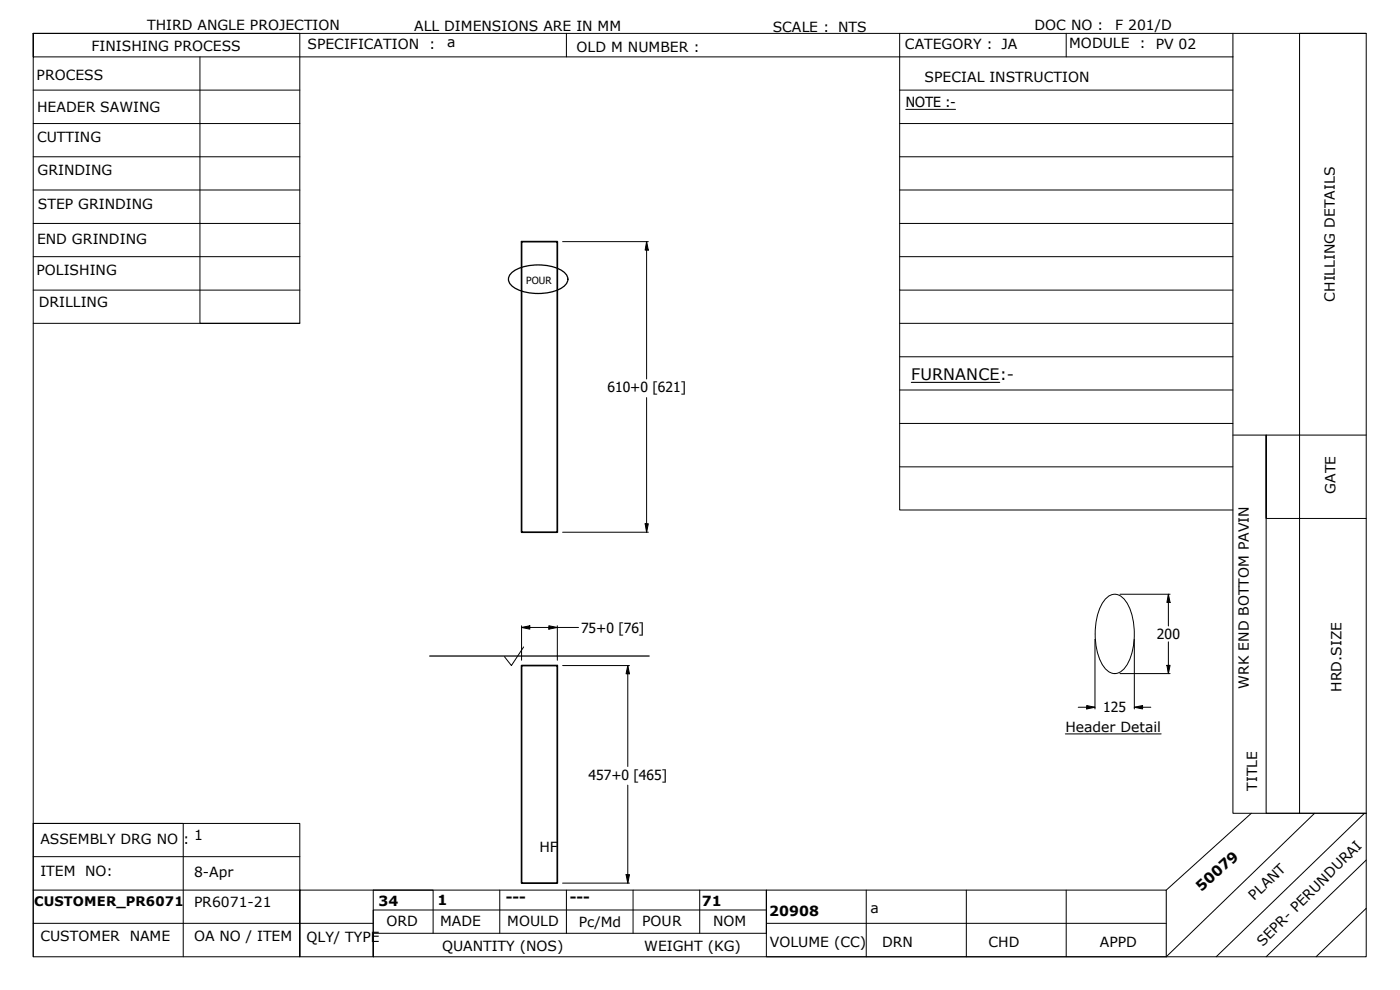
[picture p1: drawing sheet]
<svg xmlns="http://www.w3.org/2000/svg" width="420mm" height="297mm" viewBox="0 0 420 297" stroke-linecap="round" stroke-linejoin="round" font-family="sans-serif">
<!-- layer: Visible (ANSI) -->
<path d="M156.5 72.5h10.8v87.2h-10.8zM156.5 199.7h10.8v65.3h-10.8z" fill="none" stroke="#000" stroke-width=".51"/>
<!-- layer: Title (ANSI) -->
<g fill="none" stroke="#000" stroke-width=".3">
<path d="M60 17.1v79.9h30M170 10v7.1M270 10v77h100M320 10v7.1M370 17.1v226.9h40h-20M370 17.1h-360v-7.1v277.1h400v-277.1h-400h80v87h-80M370 10v7.1M410 10h-20v234h-10v-113.5v25.1h30M10 27h80M10 37.1h80M270 27h100M270 37.1h100"/>
<path d="M271.8 32.8h15M10 47h80M10 57h80M270 47h100M270 57h100M10 67h80M10 77h80M270 67h100M270 77h100M10 87h80M270 87v66h100M270 97h100"/>
<path d="M270 117h100M270 107h100M270 127h100M370 130.5h40M270 140.1h100M10 247.1h45v40M10 257h80M375.5 244l-25.5 23.1M394.5 244l-44.5 43.1M409.5 244l-44.5 43.1M410 258l-30 29.1M10 277h102"/>
<path d="M10 267.1h80M150 267.1v12.9M170 267.1v12.9M190 267.1v12.9M210 267.1v12.9M230 273h-118v14.1M230 277h120M260 267.1v20M290 267.1v20M320 267.1v20M410 272.5l-15 14.6M10 287.1v-40h80v40v-20h260v20"/>
<path d="M112 287.1v-7.1h118v-12.9v20h120M130 280v-12.9h-18v20"/>
</g>
<path d="M273.5 114.7h26.5" fill="none" stroke="#000" stroke-width=".32"/>
<!-- layer: Sketch Geometry (ANSI) -->
<path d="M153.4 82a13.9 13.9 0 0 1 11.9-2.1l2.1 .6a3.7 3.7 0 0 1 2.9 3.9 7.4 7.4 0 0 1-6.2 3.5 13.6 13.6 0 0 1-10.7-2.3 2.38 2.38 0 0 1 0-3.6zM129 196.8h65.8" fill="none" stroke="#000" stroke-width=".38"/>
<path d="M332.3 179.2a3.7 3.7 0 0 1 5.8 1.6 20.6 20.6 0 0 1 0 18.8 3.8 3.8 0 0 1-3.6 2.5 3.8 3.8 0 0 1-3.5-2.5 20.6 20.6 0 0 1 0-18.8zM157.2 194.1l-3.7 5.6-2.1-2.7" fill="none" stroke="#000" stroke-width=".3"/>
<!-- layer: Dimension (ANSI) -->
<g fill="none" stroke="#000" stroke-width=".3">
<path d="M168.8 72.5h25.8M194.1 72.5l.5 2.5h-1zM194.1 72.5v41.2M194.1 119.3v40.4M168.8 159.7h25.8M193.6 157.1h1l-.5 2.6zM336.1 178.3h15.1M350.6 178.3l.6 2.5h-1zM350.6 178.3v9.5M156.5 188.3l2.5-.5v1zM156.5 188.3h17.1M156.5 187.8v10.3"/>
<path d="M164.7 187.8l2.6 .5-2.6 .5zM167.3 187.8v10.3M168.8 199.7h20.1M188.4 199.7l.5 2.5h-1zM188.4 199.7v30.3M328.6 191.8v20.9M340.4 191.8v20.9M350.2 199.6h1l-.6 2.5zM350.6 192.6v9.5M323.6 212.2h5M326.1 211.7l2.5 .5-2.5 .5zM336.1 202.1h15.1"/>
<path d="M340.4 212.2l2.5-.5v1zM340.4 212.2h5M188.4 235.6v29.4M168.8 265h20.1M187.9 262.4h1l-.5 2.6z"/>
</g>
<g fill="#000">
<path d="M194.1 72.5l.5 2.5h-1z" fill-rule="evenodd"/>
<path d="M193.6 157.1h1l-.5 2.6z" fill-rule="evenodd"/>
<path d="M156.5 188.3l2.5-.5v1z" fill-rule="evenodd"/>
<path d="M164.7 187.8l2.6 .5-2.6 .5z" fill-rule="evenodd"/>
<path d="M350.2 199.6h1l-.6 2.5z" fill-rule="evenodd"/>
<path d="M350.6 178.3l.6 2.5h-1z" fill-rule="evenodd"/>
<path d="M188.4 199.7l.5 2.5h-1z" fill-rule="evenodd"/>
<path d="M326.1 211.7l2.5 .5-2.5 .5z" fill-rule="evenodd"/>
<path d="M340.4 212.2l2.5-.5v1z" fill-rule="evenodd"/>
<path d="M187.9 262.4h1l-.5 2.6z" fill-rule="evenodd"/>
</g>
<!-- layer: Symbol (ANSI) -->
<path d="M319.7 220.2h28.8" fill="none" stroke="#000" stroke-width=".3"/>
<text font-size="4.8" x="273.5" y="113.9">FURNANCE:-</text>
<text font-size="4.3" x="360.6" y="267.8" transform="rotate(-42 360.6 267.8)">50079</text>
<g font-size="4.2">
<text x="44.1" y="8.9">THIRD ANGLE PROJECTION</text>
<text x="124.3" y="9.4">ALL DIMENSIONS ARE IN MM</text>
<text x="231.9" y="9.5">SCALE : NTS</text>
<text x="310.5" y="9">DOC NO :</text>
<text x="334.7" y="8.9">F 201/D</text>
<text x="27.5" y="15.2">FINISHING PROCESS</text>
<text x="92.3" y="14.6">SPECIFICATION</text>
<text x="128.8" y="14.6">:</text>
<text x="134.2" y="14">a</text>
<text x="173" y="15.6">OLD M NUMBER :</text>
<text x="271.5" y="14.7">CATEGORY : JA</text>
<text x="320.9" y="14.5">MODULE</text>
<text x="341.9" y="14.5">:</text>
<text x="346.8" y="14.8">PV 02</text>
<text x="11" y="24.1">PROCESS</text>
<text x="277.5" y="24.6">SPECIAL INSTRUCTION</text>
<text x="11.2" y="33.6">HEADER SAWING</text>
<text x="271.8" y="32.2">NOTE :-</text>
<text x="11.1" y="42.6">CUTTING</text>
<text x="11.3" y="52.6">GRINDING</text>
<text x="11.4" y="62.8">STEP GRINDING</text>
<text x="11.1" y="73.3">END GRINDING</text>
<text x="10.9" y="82.5">POLISHING</text>
<text x="11.6" y="92.3">DRILLING</text>
<text x="400.6" y="90.5" transform="rotate(-90 400.6 90.5)">CHILLING DETAILS</text>
<text x="182.3" y="117.7">610+0 [621]</text>
<text x="400.8" y="148.1" transform="rotate(-90 400.8 148.1)">GATE</text>
<text x="174.4" y="189.9">75+0 [76]</text>
<text x="347.2" y="191.8">200</text>
<text x="374.8" y="206.7" transform="rotate(-90 374.8 206.7)">WRK END BOTTOM PAVIN</text>
<text x="402.6" y="207.6" transform="rotate(-90 402.6 207.6)">HRD.SIZE</text>
<text x="331.1" y="213.7">125</text>
<text x="319.7" y="219.5">Header Detail</text>
<text x="176.6" y="233.9">457+0 [465]</text>
<text x="377.3" y="237.2" transform="rotate(-90 377.3 237.2)">TITLE</text>
<text x="12.1" y="253.1">ASSEMBLY DRG NO : 1</text>
<text x="161.9" y="255.7">HF</text>
<text x="12.1" y="262.9">ITEM</text>
<text x="25.6" y="262.9">NO:</text>
<text x="58.2" y="263.2">8-Apr</text>
<text x="58.2" y="272.2">PR6071-21</text>
<text x="113.6" y="271.7">34</text>
<text x="131.3" y="271.6">1</text>
<text x="151.8" y="270.6">---</text>
<text x="171" y="270.6">---</text>
<text x="210.6" y="272">71</text>
<text x="230.9" y="274.7">20908</text>
<text x="261.2" y="273.9">a</text>
<text x="376.4" y="270.2" transform="rotate(-44 376.4 270.2)">PLANT</text>
<text x="116" y="277.9">ORD</text>
<text x="132.1" y="277.9">MADE</text>
<text x="152.2" y="277.9">MOULD</text>
<text x="173.7" y="278">Pc/Md</text>
<text x="192.7" y="277.9">POUR</text>
<text x="214.1" y="277.9">NOM</text>
<text x="12.1" y="282.2">CUSTOMER</text>
<text x="38.9" y="282.2">NAME</text>
<text x="58.2" y="282.4">OA NO / ITEM</text>
<text x="92" y="282.6">QLY/ TYPE</text>
<text x="132.7" y="285.4">QUANTITY (NOS)</text>
<text x="193.4" y="285.4">WEIGHT (KG)</text>
<text x="231.1" y="284.1">VOLUME (CC)</text>
<text x="264.7" y="284">DRN</text>
<text x="296.7" y="284.1">CHD</text>
<text x="330.1" y="284">APPD</text>
<text x="379" y="284" transform="rotate(-45 379 284)">SEPR- PERUNDURAI</text>
</g>
<text font-size="3.9" x="10.2" y="271.9">CUSTOMER_PR6071</text>
<text font-size="3" x="157.9" y="85.1">POUR</text>
</svg>
